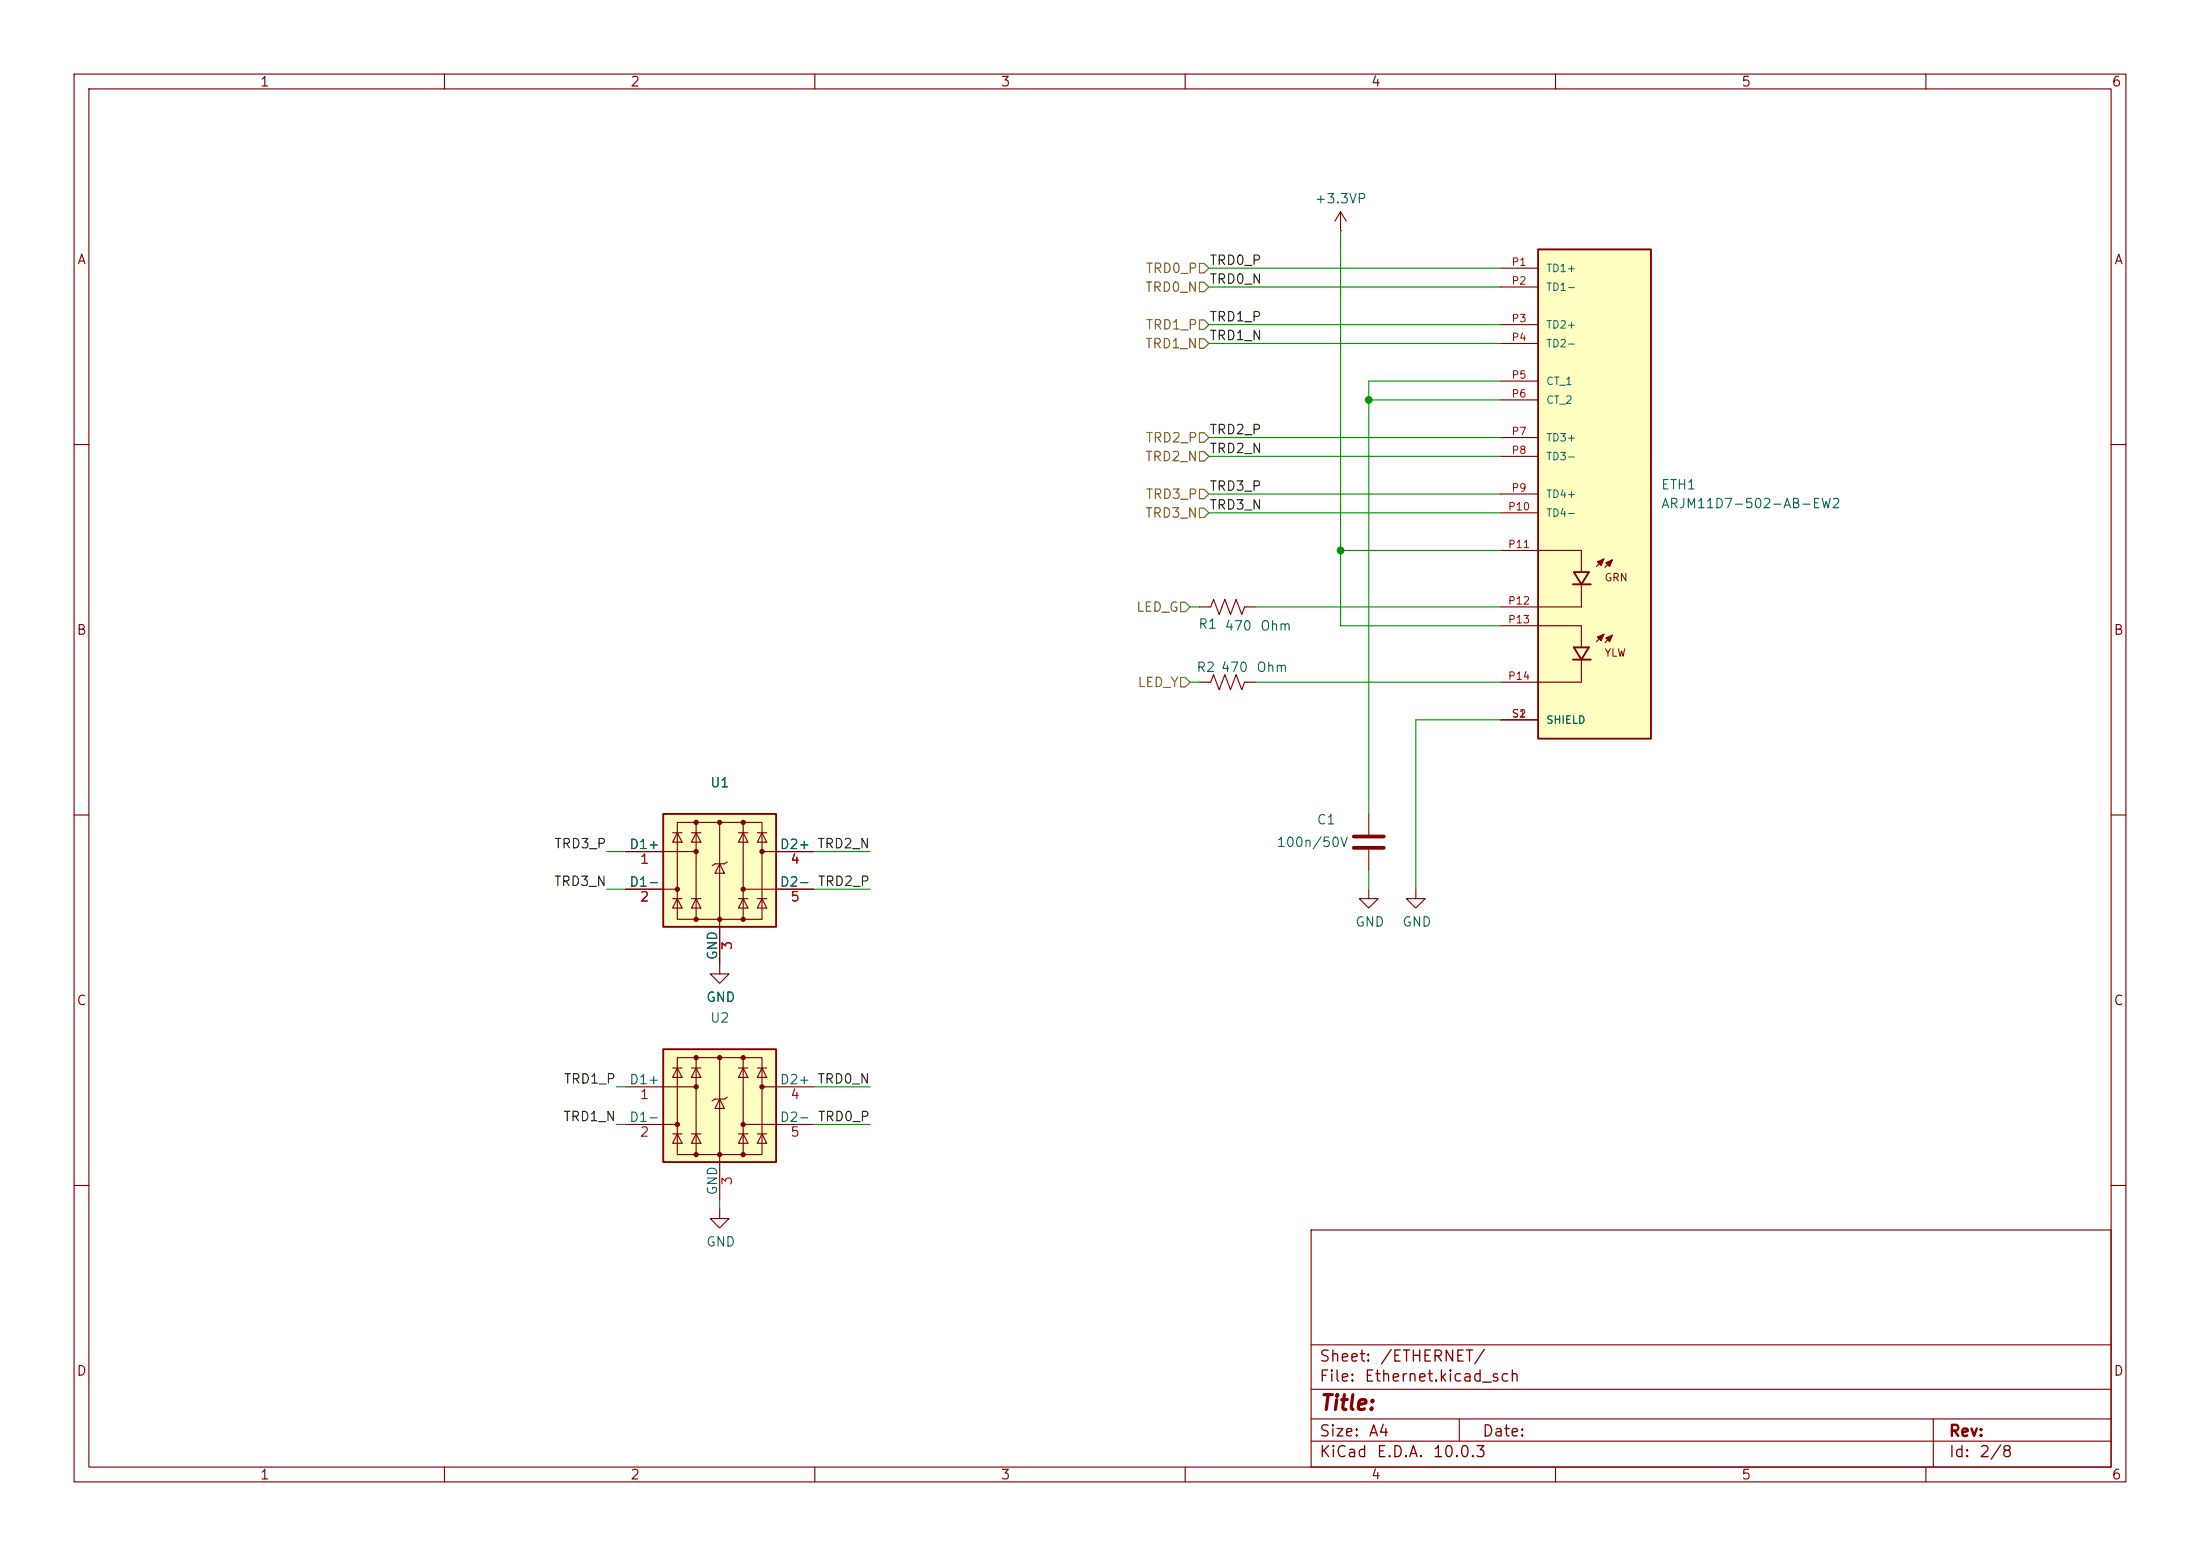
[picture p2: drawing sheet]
<svg xmlns="http://www.w3.org/2000/svg" width="297mm" height="210mm" viewBox="0 0 297 210" stroke-linecap="round" stroke-linejoin="round" font-family="sans-serif">
<g fill="none" stroke="#840000" stroke-width=".15">
<path d="M10 10h277v190h-277zM12 12h273v186h-273zM60 10v2M110 10v2M160 10v2M210 10v2M260 10v2M10 60h2M285 60h2M10 110h2M285 110h2M184.8 120v1.3h1.3l-1.3 1.3-1.3-1.3h1.3"/>
<path d="M10 160h2M177 166h108v32h-108zM285 160h2M60 198v2M110 198v2M160 198v2M177 194.5h108M177 191.5h108M177 187.5h108M177 181.5h108M197 191.5v3M210 198v2"/>
<path d="M260 198v2M261 191.5v6.5"/>
</g>
<path d="M89.5 141.6h15.3v15.2h-15.3z" fill="#ffffc2"/>
<g fill="none" stroke="#840000" stroke-width=".15">
<path d="M161.9 92.1h1.5l.4-1 .8 2 .8-2 .7 2 .8-2 .7 2 .4-1h1.5M84.5 146.7h9.5M84.5 151.8h6.9M90.8 144.1h1.3M90.8 153h1.3M91.4 142.7h11.5v13.1h-11.5zM91.4 144.1l.7 1.3h-1.3zM91.4 153l.7 1.3h-1.3zM93.3 144.1h1.3M93.3 153h1.3M94 144.1l.6 1.3h-1.3zM94 153l.6 1.3h-1.3z"/>
<path d="M94 142.7v13.1M97.2 148.3l.6 1.3h-1.3zM97.2 142.7v19.2M98.2 148.1l-.4 .2h-1.3l-.4 .3M99.7 144.1h1.3M99.7 153h1.3M100.3 144.1l.7 1.3h-1.3zM100.3 153l.7 1.3h-1.3zM100.3 142.7v13.1M100.3 151.8h9.6M102.2 144.1h1.3M102.2 153h1.3"/>
<path d="M102.9 144.1l.6 1.3h-1.3zM102.9 153l.6 1.3h-1.3zM102.9 146.7h7"/>
</g>
<path d="M89.5 141.6h15.3v15.2h-15.3z" fill="none" stroke="#840000" stroke-width=".25"/>
<g fill="#840000" stroke="#840000" stroke-width=".15">
<circle cx="91.4" cy="151.8" r=".28"/>
<circle cx="94" cy="142.7" r=".28"/>
<circle cx="94" cy="146.7" r=".28"/>
<circle cx="94" cy="155.8" r=".28"/>
<circle cx="97.2" cy="142.7" r=".28"/>
<circle cx="97.2" cy="155.8" r=".28"/>
<circle cx="100.3" cy="142.7" r=".28"/>
<circle cx="100.3" cy="151.8" r=".28"/>
<circle cx="100.3" cy="155.8" r=".28"/>
<circle cx="102.9" cy="146.7" r=".28"/>
</g>
<path d="M207.6 33.7h15.3v66h-15.3z" fill="#ffffc2"/>
<path d="M207.6 33.7h15.3v66h-15.3zM212.3 78.9h2.5M212.5 77.2h2l-1 1.7zM212.3 89h2.5M212.5 87.4h2l-1 1.6z" fill="none" stroke="#840000" stroke-width=".25"/>
<g fill="none" stroke="#840000" stroke-width=".15">
<path d="M181 31.1h.1M181 28.6l.7 1.2M181 28.6l-.8 1.2M181 28.6v2.5M202.6 36.2h5M202.6 38.7h5M202.6 43.8h5M202.6 46.4h5M202.6 51.4h5M202.6 54h5M202.6 59.1h5M202.6 74.3h10.9v2.8"/>
<path d="M202.6 61.6h5M202.6 66.7h5M202.6 69.2h5M213.5 79v2.9h-10.9M216.5 75.4l-1 1.1M217.7 75.6l-1 1M161.9 81.9h1.5l.4-1 .8 2 .8-2 .7 2 .8-2 .7 2 .4-1h1.5M202.6 84.5h10.9v2.7M202.6 97.2h5M213.5 89.2v2.9h-10.9M216.5 85.6l-1 1M217.7 85.7l-1 1"/>
<path d="M184.8 109.9v2.7M184.8 114.7v2.8M97.2 130.2v1.2h1.2l-1.2 1.3-1.3-1.3h1.3M191.1 120v1.3h1.3l-1.3 1.3-1.2-1.3h1.2M97.2 163.2v1.3h1.2l-1.2 1.2-1.3-1.2h1.3"/>
</g>
<g fill="#840000" stroke="#840000" stroke-width=".15">
<path d="M215.6 75.8l.9-.4-.3 .9z"/>
<path d="M215.6 86l.9-.4-.3 .9z"/>
<path d="M216.8 75.9l.9-.3-.4 .9z"/>
<path d="M216.8 86.1l.9-.4-.4 .9z"/>
</g>
<path d="M182.8 112.9h4M182.8 114.4h4" fill="none" stroke="#840000" stroke-width=".51"/>
<path d="M89.5 109.9h15.3v15.2h-15.3z" fill="#ffffc2"/>
<g fill="none" stroke="#840000" stroke-width=".15">
<path d="M84.5 114.9h9.5M90.8 112.4h1.3M91.4 111h11.5v13.1h-11.5zM91.4 112.4l.7 1.3h-1.3zM93.3 112.4h1.3M94 112.4l.6 1.3h-1.3zM94 111v13.1M97.2 116.6l.6 1.3h-1.3zM97.2 111v19.2M98.2 116.3l-.4 .3h-1.3l-.4 .2M99.7 112.4h1.3M100.3 112.4l.7 1.3h-1.3z"/>
<path d="M100.3 111v13.1M102.2 112.4h1.3M102.9 112.4l.6 1.3h-1.3zM102.9 114.9h7M84.5 120h6.9M90.8 121.3h1.3M91.4 121.3l.7 1.3h-1.3zM93.3 121.3h1.3M94 121.3l.6 1.3h-1.3zM99.7 121.3h1.3M100.3 121.3l.7 1.3h-1.3zM100.3 120h9.6"/>
<path d="M102.2 121.3h1.3M102.9 121.3l.6 1.3h-1.3z"/>
</g>
<path d="M89.5 109.9h15.3v15.2h-15.3z" fill="none" stroke="#840000" stroke-width=".25"/>
<g fill="#840000" stroke="#840000" stroke-width=".15">
<circle cx="91.4" cy="120" r=".28"/>
<circle cx="94" cy="111" r=".28"/>
<circle cx="94" cy="114.9" r=".28"/>
<circle cx="94" cy="124.1" r=".28"/>
<circle cx="97.2" cy="111" r=".28"/>
<circle cx="97.2" cy="124.1" r=".28"/>
<circle cx="100.3" cy="111" r=".28"/>
<circle cx="100.3" cy="120" r=".28"/>
<circle cx="100.3" cy="124.1" r=".28"/>
<circle cx="102.9" cy="114.9" r=".28"/>
</g>
<path d="M161.9 38.1h.7l.6 .6-.6 .7h-.7zM161.9 35.6h.7l.6 .6-.6 .6h-.7zM161.9 58.4h.7l.6 .7-.6 .6h-.7zM161.9 45.7h.7l.6 .7-.6 .6h-.7zM161.9 43.2h.7l.6 .6-.6 .7h-.7zM161.9 61h.7l.6 .6-.6 .6h-.7zM161.9 68.6h.7l.6 .6-.6 .7h-.7zM161.9 66h.7l.6 .7-.6 .6h-.7zM159.4 91.4h.6l.7 .7-.7 .6h-.6zM159.4 81.3h.6l.7 .6-.7 .7h-.6z" fill="none" stroke="#725600" stroke-width=".15"/>
<g fill="none" stroke="#009600" stroke-width=".15">
<path d="M163.2 38.7h39.4M163.2 36.2h39.4M181 31.1v53.4h21.6M163.2 43.8h39.4M163.2 59.1h39.4M163.2 46.4h39.4M184.8 54h17.8M202.6 51.4h-17.8v58.5M163.2 69.2h39.4M163.2 66.7h39.4M163.2 61.6h39.4M181 74.3h21.6"/>
<path d="M160.7 92.1h1.2M160.7 81.9h1.2M169.5 92.1h33.1M169.5 81.9h33.1M202.6 97.2h-11.5v22.8M81.9 114.9h2.6M109.9 114.9h7.6M184.8 117.5v2.5M81.9 120h2.6M109.9 120h7.6M83.2 146.7h1.3M83.2 151.8h1.3"/>
<path d="M109.9 146.7h7.6M109.9 151.8h7.6M97.2 161.9v1.3"/>
</g>
<g fill="#009600" stroke="#009600" stroke-width=".14">
<circle cx="184.8" cy="54" r=".46"/>
<circle cx="181" cy="74.3" r=".46"/>
</g>
<text font-size="2" fill="#840000" x="178" y="190.8">Title:</text>
<g font-size="1.5" fill="#840000">
<text x="178" y="184.2">Sheet:</text>
<text x="186.2" y="184.2">/ETHERNET/</text>
<text x="178" y="186.9">File:</text>
<text x="184.1" y="186.9">Ethernet.kicad_sch</text>
<text x="178" y="197.1">KiCad</text>
<text x="178" y="194.3">Size:</text>
<text x="184.7" y="194.3">A4</text>
<text x="185.7" y="197.1">E.D.A.</text>
<text x="193.3" y="197.1">10.0.3</text>
<text x="200" y="194.3">Date:</text>
<text x="263" y="194.3">Rev:</text>
<text x="263" y="197.1">Id:</text>
<text x="267.1" y="197.1">2/8</text>
</g>
<g font-size="1.3" fill="#840000">
<text x="35" y="12">1</text>
<text x="85" y="12">2</text>
<text x="135" y="12">3</text>
<text x="185" y="12">4</text>
<text x="235" y="12">5</text>
<text x="285" y="12">6</text>
<text x="10.3" y="36">A</text>
<text x="285.3" y="36">A</text>
<text x="10.3" y="86">B</text>
<text x="285.3" y="86">B</text>
<text x="10.3" y="136">C</text>
<text x="285.3" y="136">C</text>
<text x="10.3" y="186">D</text>
<text x="285.3" y="186">D</text>
<text x="35" y="200">1</text>
<text x="85" y="200">2</text>
<text x="135" y="200">3</text>
<text x="185" y="200">4</text>
<text x="235" y="200">5</text>
<text x="285" y="200">6</text>
</g>
<g font-size="1.3" fill="#006464">
<text x="177.4" y="27.8">+3.3VP</text>
<text x="224.2" y="68.9">ARJM11D7-502-AB-EW2</text>
<text x="224.2" y="66.4">ETH1</text>
<text x="161.7" y="85.2">R1</text>
<text x="165.2" y="85.4">470</text>
<text x="170" y="85.4">Ohm</text>
<text x="161.4" y="91">R2</text>
<text x="164.7" y="91">470</text>
<text x="169.5" y="91">Ohm</text>
<text x="95.8" y="106.6">U1</text>
<text x="177.7" y="111.6">C1</text>
<text x="84.9" y="114.9">D1+</text>
<text x="84.9" y="120">D1-</text>
<text x="105.2" y="114.9">D2+ TRD2_N</text>
<text x="105.2" y="120">D2- TRD2_P</text>
<text x="105.2" y="114.9">D2+</text>
<text x="105.2" y="120">D2-</text>
<text x="172.3" y="114.6">100n/50V</text>
<text x="182.9" y="125.4">GND</text>
<text x="189.2" y="125.4">GND</text>
<text x="97.1" y="129.7" transform="rotate(-90 97.1 129.7)">GND</text>
<text x="95.2" y="135.5">GND</text>
<text x="95.8" y="138.3">U2</text>
<text x="84.9" y="146.7">D1+</text>
<text x="105.2" y="146.7">D2+ TRD0_N</text>
<text x="84.9" y="151.7">D1-</text>
<text x="105.2" y="151.7">D2- TRD0_P</text>
<text x="97.1" y="161.4" transform="rotate(-90 97.1 161.4)">GND</text>
<text x="95.2" y="168.6">GND</text>
</g>
<g font-size="1.3" fill="#725600">
<text x="154.5" y="39.7">TRD0_N</text>
<text x="154.6" y="37.2">TRD0_P</text>
<text x="154.5" y="47.3">TRD1_N</text>
<text x="154.6" y="44.8">TRD1_P</text>
<text x="154.5" y="62.6">TRD2_N</text>
<text x="154.6" y="60">TRD2_P</text>
<text x="154.5" y="70.2">TRD3_N</text>
<text x="154.6" y="67.6">TRD3_P</text>
<text x="153.3" y="82.9">LED_G</text>
<text x="153.5" y="93">LED_Y</text>
</g>
<g font-size="1.3" fill="#0f0f0f">
<text x="163.2" y="38.6">TRD0_N</text>
<text x="163.2" y="36.1">TRD0_P</text>
<text x="163.2" y="46.2">TRD1_N</text>
<text x="163.2" y="43.7">TRD1_P</text>
<text x="163.2" y="58.9">TRD2_P</text>
<text x="163.2" y="61.5">TRD2_N</text>
<text x="163.2" y="66.6">TRD3_P</text>
<text x="163.2" y="69.1">TRD3_N</text>
<text x="74.7" y="119.9">TRD3_N</text>
<text x="74.8" y="114.8">TRD3_P</text>
<text x="76" y="146.6">TRD1_P</text>
<text x="76" y="151.6">TRD1_N</text>
</g>
<g font-size="1.3" fill="#a90000">
<text x="86.3" y="116.9">1</text>
<text x="106.6" y="116.9">4</text>
<text x="86.3" y="122">2</text>
<text x="106.6" y="122">5</text>
<text x="99.1" y="128.3" transform="rotate(-90 99.1 128.3)">3</text>
<text x="86.3" y="148.7">1</text>
<text x="106.6" y="148.7">4</text>
<text x="86.3" y="153.7">2</text>
<text x="106.6" y="153.7">5</text>
<text x="99.1" y="160.1" transform="rotate(-90 99.1 160.1)">3</text>
</g>
<g font-size="1" fill="#a90000">
<text x="204" y="36.1">P1</text>
<text x="204" y="38.7">P2</text>
<text x="204" y="43.7">P3</text>
<text x="204" y="46.3">P4</text>
<text x="204" y="51.4">P5</text>
<text x="204" y="53.9">P6</text>
<text x="204" y="59">P7</text>
<text x="204" y="61.5">P8</text>
<text x="203.5" y="69.1">P10</text>
<text x="204" y="66.6">P9</text>
<text x="203.5" y="74.2">P11</text>
<text x="203.5" y="81.8">P12</text>
<text x="203.5" y="84.4">P13</text>
<text x="203.5" y="92">P14</text>
<text x="204" y="97.1">S1</text>
<text x="205" y="97.1">2</text>
</g>
<g font-size="1" fill="#006464">
<text x="208.7" y="37">TD1+</text>
<text x="208.7" y="39.5">TD1-</text>
<text x="208.7" y="44.6">TD2+</text>
<text x="208.7" y="47.1">TD2-</text>
<text x="208.7" y="52.2">CT_1</text>
<text x="208.7" y="54.8">CT_2</text>
<text x="208.7" y="59.8">TD3+</text>
<text x="208.7" y="62.4">TD3-</text>
<text x="208.7" y="67.5">TD4+</text>
<text x="208.7" y="70">TD4-</text>
<text x="208.7" y="97.9">SHIELD</text>
</g>
<g font-size="1" fill="#840000">
<text x="216.5" y="78.7">GRN</text>
<text x="216.5" y="88.9">YLW</text>
</g>
</svg>
